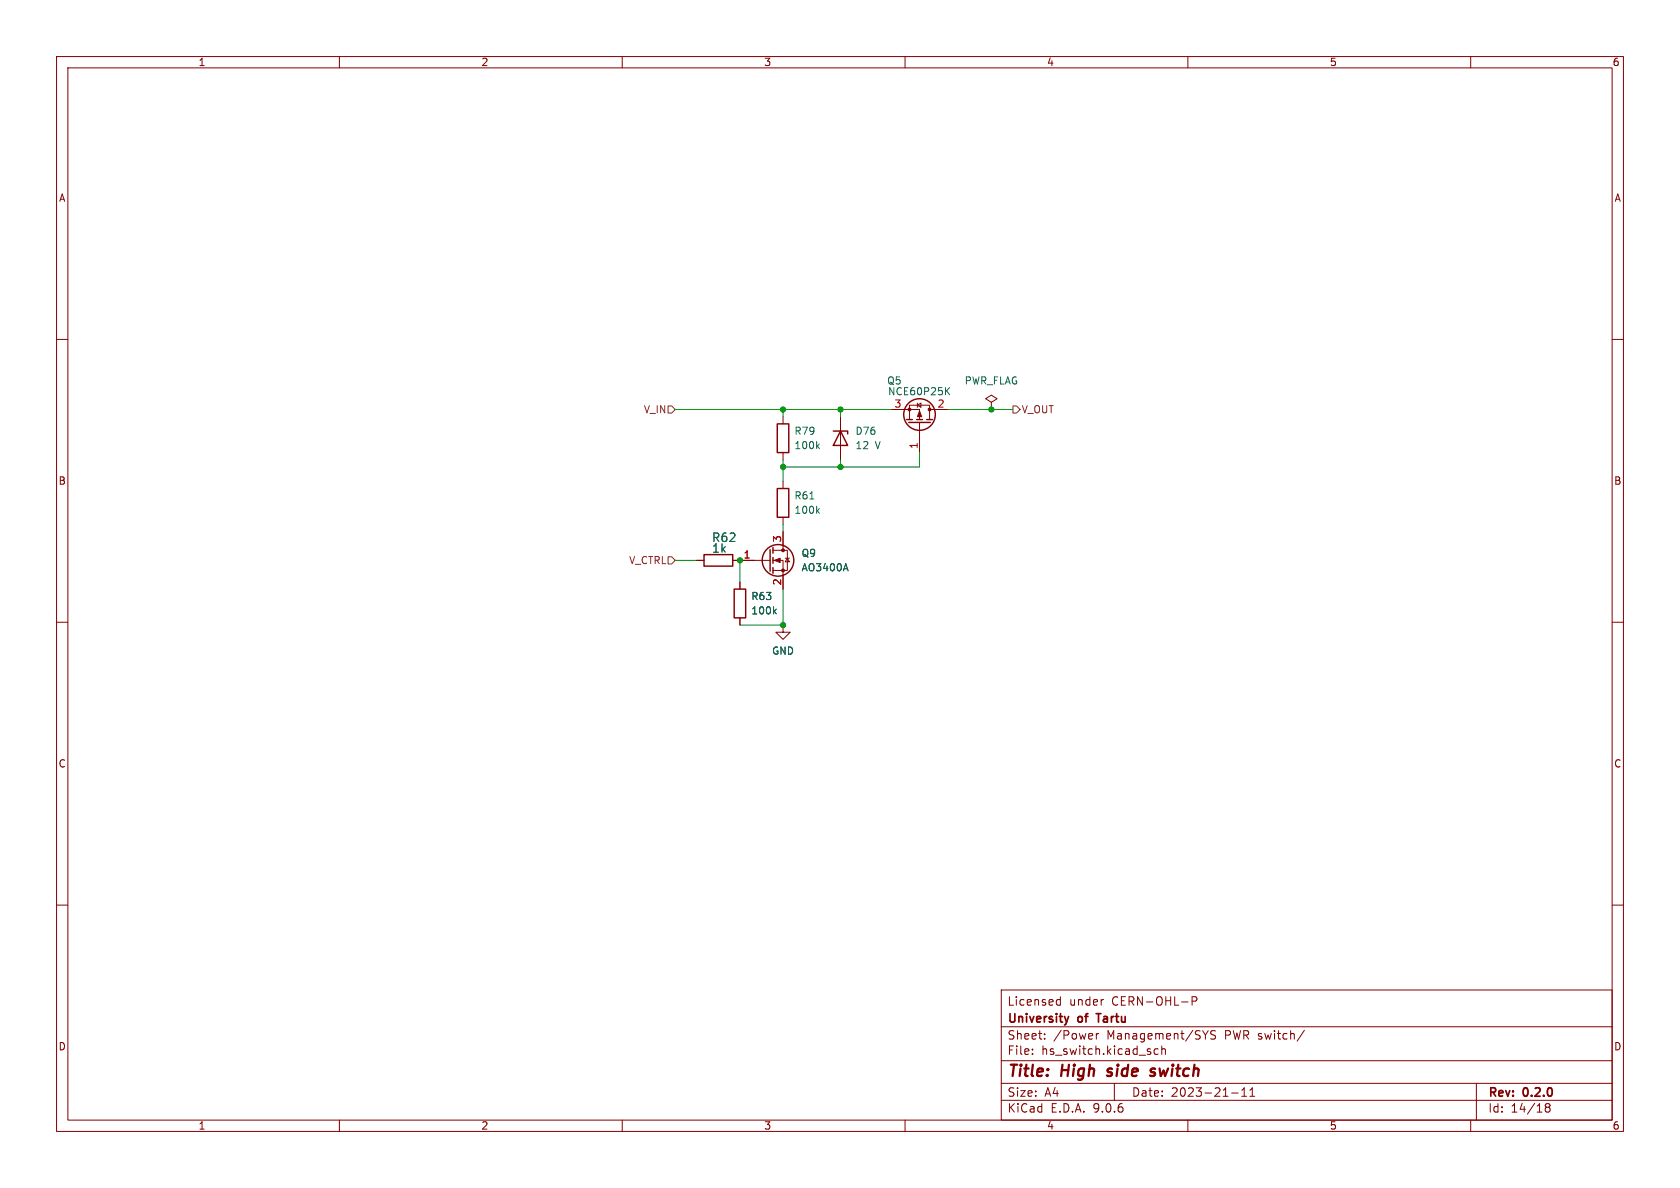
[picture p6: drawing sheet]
<svg xmlns="http://www.w3.org/2000/svg" width="297mm" height="210mm" viewBox="0 0 297 210" stroke-linecap="round" stroke-linejoin="round" font-family="sans-serif">
<g fill="none" stroke="#840000" stroke-width=".18">
<path d="M10 10h277v190h-277zM12 12h273v186h-273zM60 10v2M110 10v2M160 10v2M210 10v2M260 10v2M10 60h2M138.4 73.7v1.2M148.6 73.7v7.6M157.5 72.4h5.1v1.8M160.8 74.2v-2.6h3.5v2.6"/>
<path d="M162.2 71.6l.6-.4v.8zM162.2 71.2v.8M162.6 74.7v5.3M164.3 72.4h3.3M175.3 71.1l1-.6-1-.6-1.1 .6 1.1 .6v1.3M175.3 72.4h.1M285 60h2M123.2 99.1h1.3M129.5 99.1h6.6M136.7 97.3h2.5v3.5h-2.5M136.7 99.1h1.7v5M138.4 80v1.3"/>
<path d="M138.4 85.1v1.3M138.4 91.4v1.3M138.4 94v3.3M138.8 98.7h.8M139.2 98.7l.4 .6h-.8zM10 110h2M130.8 102.9v1.2M130.8 109.2v1.3M138.4 110.5v1.3h1.3l-1.3 1.2-1.2-1.2h1.2M138.4 110.5h.1M285 110h2M10 160h2"/>
<path d="M177 175h108v23h-108zM186.9 177.6h.6M186.9 176.8h.6M187.5 176.2v1.5M195 176.7h.1M210.7 177l.8-.1 .1-.2-.1-.4-.2-.1h-.6v1.5M285 160h2M60 198v2M110 198v2M160 198v2M177 194.5h108M177 191.5h108"/>
<path d="M177 187.5h108M177 181.5h108M182.5 186.3v.1M182.5 185.5v.1M184.7 183.6v.1M184.7 182.8v.1M193.8 182.7v1M194.2 182.7l-.2 .1-.2 .2M197 191.5v3M204.7 185.5l-.4-.1-.3 .3v.4l.2 .2h.5M205.4 185.5l.2-.1 .4 .1v.9M205.4 184.9v1.5"/>
<path d="M210 198v2M213.6 182.2l-.5 .8M214.9 182.3l-.6-.1-.2 .1v.5l.6 .3 .2 .3-.3 .3-.6-.1M217.7 193.2h1.2M219.5 193.8h.9M219.5 192.7l.5-.4v1.5M221 193.8h.8M221 192.7l.4-.4v1.5M230.6 182.1l-1.3 2M260 198v2M261 191.5v6.5M273.5 195.7l-.3-.2 .3-.4 .4 .1 .1 .2-.3 .3"/>
<path d="M273.5 195.7l-.3 .3v.3l.3 .3 .4-.1 .1-.2v-.4l-.3-.2M273.5 195.7h.2"/>
</g>
<path d="M195.7 190.1l.2 .1M195.9 189l-.1 .3 .1 .1M204.2 189a.49 .49 0 0 0-.8 .3l.1 .1 .6 .2 .1 .3-.3 .3-.6-.1" fill="none" stroke="#840000" stroke-width=".4"/>
<path d="M188.9 179.7l-.3 1M193.8 179.2h.8" fill="none" stroke="#840000" stroke-width=".3"/>
<g fill="none" stroke="#840000" stroke-width=".25">
<path d="M137.4 74.9h2v5.1h-2zM147.3 76.2h2.6v.5M148.6 76.2l1.3 2.5h-2.6zM160.3 74.2h1M160.7 74.7h3.8M162.1 74.2h1M163.8 74.2h1M124.5 98h5v2.1h-5zM136.1 97.2v3.8M136.7 96.8v1M136.7 98.6v1M137.4 86.4h2v5h-2z"/>
<path d="M129.8 104.1h2v5.1h-2zM136.7 100.3v1"/>
<circle cx="162.6" cy="73.3" r="2.79"/>
<circle cx="137.5" cy="99.1" r="2.79"/>
</g>
<path d="M144.5 78.8l.4 .5M144.9 78.5l-.5 .5M167.3 69.1l.6 .7M167.9 68.5l-.7 .8M143.2 88.2h.7M144.5 90.3l.4 .4M144.9 89.9l-.5 .5M149.5 99.6l.4 1.3M136.9 108l.3 .5M137.2 107.7l-.4 .5" fill="none" stroke="#006464" stroke-width=".18"/>
<g fill="#840000" stroke="#840000" stroke-width=".18">
<path d="M136.9 99.1l1-.4v.7z"/>
<path d="M162.6 72.6l.3 1.1h-.7z"/>
<circle cx="138.4" cy="97.3" r=".25"/>
<circle cx="138.4" cy="100.8" r=".25"/>
<circle cx="164.3" cy="72.4" r=".25"/>
<circle cx="160.8" cy="72.4" r=".25"/>
</g>
<path d="M118.1 71.8h.6l.7 .6-.7 .6h-.6zM179.1 71.8h.6l.6 .6-.6 .6h-.6zM118.1 98.4h.6l.7 .7-.7 .6h-.6z" fill="none" stroke="#725600" stroke-width=".18"/>
<path d="M119.4 72.4h38.1M138.4 72.4v1.3M148.6 72.4v1.3M167.6 72.4h11.5M119.4 99.1h3.8M130.8 99.1v3.8M138.4 81.3v3.8M138.4 92.7v1.3M148.6 81.3v1.3M162.6 80v2.6h-24.2M138.4 104.1v6.4h-7.6" fill="none" stroke="#009600" stroke-width=".18"/>
<g fill="#009600" stroke="#009600" stroke-width=".18">
<circle cx="138.4" cy="82.6" r=".46"/>
<circle cx="148.6" cy="82.6" r=".46"/>
<circle cx="148.6" cy="72.4" r=".46"/>
<circle cx="138.4" cy="110.5" r=".46"/>
<circle cx="175.3" cy="72.4" r=".46"/>
<circle cx="138.4" cy="72.4" r=".46"/>
<circle cx="130.8" cy="99.1" r=".46"/>
</g>
<g font-size="2.8" fill="#840000">
<text x="178" y="190.9">Title:</text>
<text x="187.7" y="190.9">High</text>
<text x="196.6" y="190.9">side</text>
<text x="205.1" y="190.9">switch</text>
</g>
<g font-size="2.1" fill="#006464">
<text x="125.8" y="96">R62</text>
<text x="125.8" y="97.9">1k</text>
</g>
<g font-size="2.1" fill="#840000">
<text x="178" y="178">Licensed</text>
<text x="189" y="178">under</text>
<text x="196.6" y="178">CERN-OHL-P</text>
<text x="178" y="184">Sheet:</text>
<text x="178" y="181.2">University</text>
<text x="186.2" y="184">/Power</text>
<text x="190.7" y="181.2">of</text>
<text x="194.6" y="181.2">Tartu</text>
<text x="195.7" y="184">Management/SYS</text>
<text x="216.7" y="184">PWR switch/</text>
<text x="178" y="186.7">File:</text>
<text x="184.1" y="186.7">hs_switch.kicad_sch</text>
<text x="178" y="196.9">KiCad</text>
<text x="178" y="194.1">Size:</text>
<text x="184.7" y="194.1">A4</text>
<text x="185.7" y="196.9">E.D.A.</text>
<text x="193.3" y="196.9">9.0.6</text>
<text x="200" y="194.1">Date:</text>
<text x="207" y="194.1">2023-21-11</text>
<text x="263" y="194.3">Rev:</text>
<text x="263" y="196.9">Id:</text>
<text x="267.1" y="196.9">14/18</text>
<text x="269.4" y="194.3">0.2.0</text>
</g>
<g font-size="1.8" fill="#840000">
<text x="35" y="11.9">1</text>
<text x="85" y="11.9">2</text>
<text x="135" y="11.9">3</text>
<text x="185" y="11.9">4</text>
<text x="235" y="11.9">5</text>
<text x="285" y="11.9">6</text>
<text x="10.3" y="35.9">A</text>
<text x="285.3" y="35.9">A</text>
<text x="10.3" y="85.9">B</text>
<text x="285.3" y="85.9">B</text>
<text x="10.3" y="135.9">C</text>
<text x="285.3" y="135.9">C</text>
<text x="10.3" y="185.9">D</text>
<text x="285.3" y="185.9">D</text>
<text x="35" y="199.9">1</text>
<text x="85" y="199.9">2</text>
<text x="135" y="199.9">3</text>
<text x="185" y="199.9">4</text>
<text x="235" y="199.9">5</text>
<text x="285" y="199.9">6</text>
</g>
<g font-size="1.8" fill="#006464">
<text x="156.7" y="68.2">Q5</text>
<text x="156.9" y="70.1">NCE60P25K</text>
<text x="170.4" y="68.2">PWR_FLAG</text>
<text x="140.3" y="77.1">R79</text>
<text x="151.1" y="77.1">D76</text>
<text x="140.3" y="79.6">100k</text>
<text x="151.1" y="79.6">12</text>
<text x="154.7" y="79.6">V</text>
<text x="140.3" y="88.5">R61</text>
<text x="140.3" y="91">100k</text>
<text x="141.6" y="101.2">AO3400A</text>
<text x="141.6" y="98.7">Q9</text>
<text x="132.7" y="106.3">R63</text>
<text x="132.7" y="108.8">100k</text>
<text x="136.4" y="115.9">GND</text>
</g>
<g font-size="1.8" fill="#725600">
<text x="113.7" y="73.3">V_IN</text>
<text x="180.5" y="73.3">V_OUT</text>
<text x="111.1" y="99.9">V_CTRL</text>
</g>
<g font-size="1.8" fill="#a90000">
<text x="158" y="72.1">3</text>
<text x="165.7" y="72.1">2</text>
<text x="162.3" y="79.4" transform="rotate(-90 162.3 79.4)">1</text>
<text x="138.2" y="96" transform="rotate(-90 138.2 96)">3</text>
<text x="131.4" y="98.8">1</text>
<text x="138.2" y="103.6" transform="rotate(-90 138.2 103.6)">2</text>
</g>
</svg>
